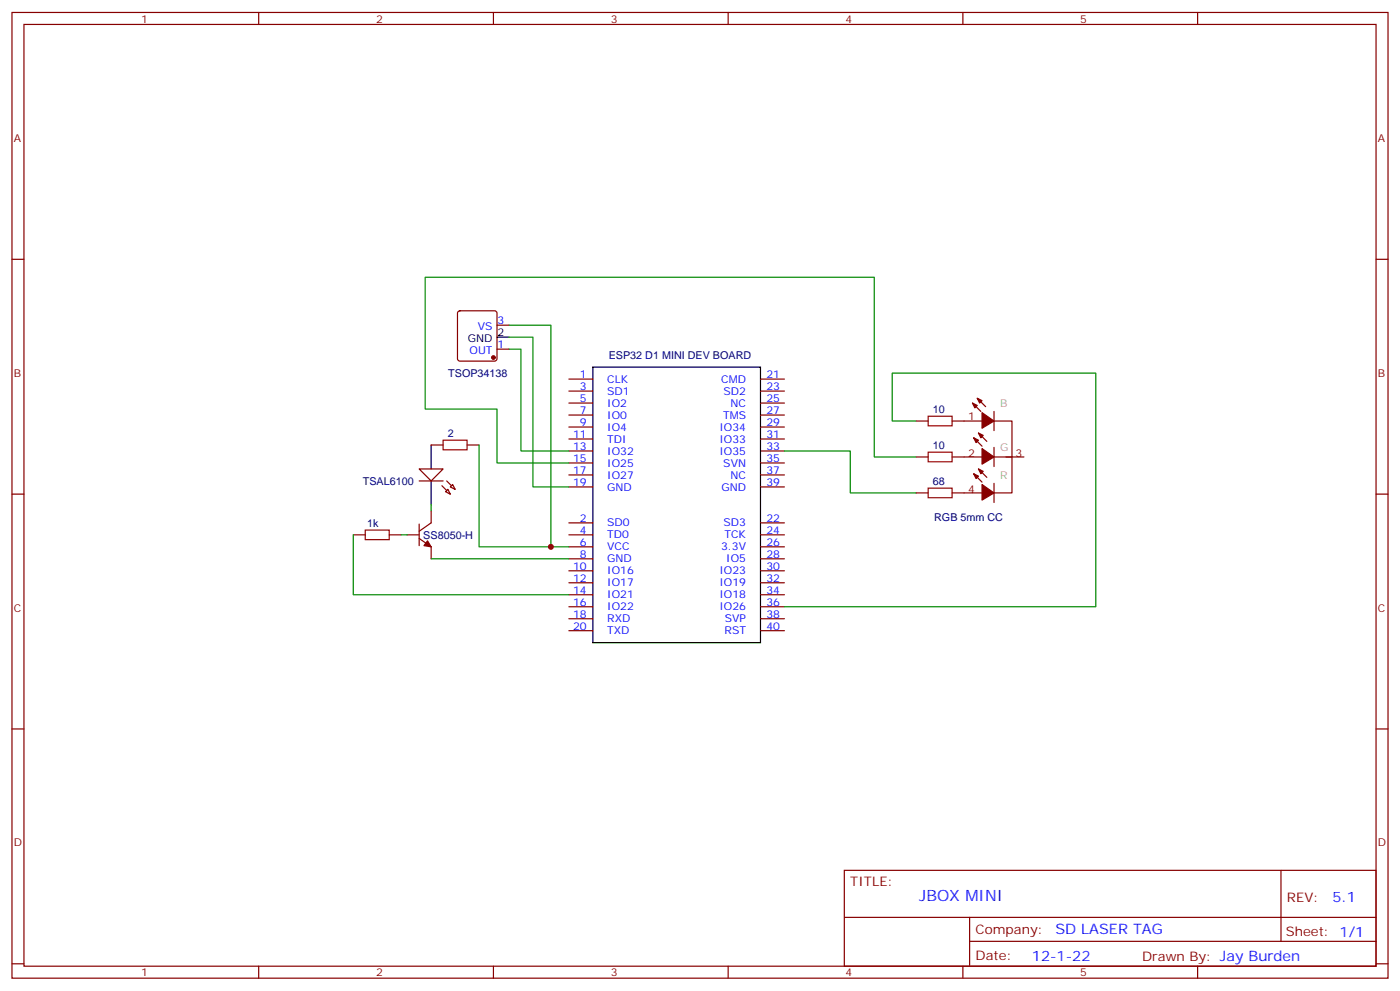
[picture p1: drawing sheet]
<svg xmlns="http://www.w3.org/2000/svg" width="412mm" height="292mm" viewBox="0 0 412 292" stroke-linecap="round" stroke-linejoin="round" font-family="sans-serif">
<g fill="none" stroke="#870000" stroke-width=".35">
<path d="M3.5 3.7h405.4v284.3h-405.4zM7.1 7.2h398.2v277.3h-398.2zM76.2 3.7v3.5M145.3 3.7v3.5M214.5 3.7v3.5M283.6 3.7v3.5M352.8 3.7v3.5M3.5 76.3h3.6M405.3 76.3h3.6M135 91.7l.5-.2h10.2l.5 .2 .2 .5v13.4l-.2 .5-.5 .2h-10.2l-.5-.2-.2-.5v-13.4zM146.4 95.7h3.5M146.4 102.8h3.5"/>
<path d="M167.6 111.6h7M167.6 115.1h7M167.6 118.7h7M224 111.6h7.1M224 115.1h7.1M224 118.7h7.1M123.5 138.1h7l-3.5 3.5zM167.6 122.2h7M167.6 125.7h7M167.6 129.3h7M167.6 132.8h7M167.6 136.3h7"/>
<path d="M167.6 139.8h7M224 122.2h7.1M224 125.7h7.1M224 129.3h7.1M224 132.8h7.1M224 136.3h7.1M224 139.8h7.1M3.5 145.5h3.6M123.5 141.6h7M130.2 143l2.4 2.5M131.6 141.6l2.5 2.5M167.6 154h7"/>
<path d="M167.6 157.5h7M167.6 143.4h7M224 154h7.1M224 157.5h7.1M224 143.4h7.1M405.3 145.5h3.6M167.6 161h7M167.6 168.1h7M167.6 171.6h7M167.6 175.1h7M167.6 178.6h7M167.6 164.5h7"/>
<path d="M224 161h7.1M224 168.1h7.1M224 171.6h7.1M224 175.1h7.1M224 178.6h7.1M224 164.5h7.1M167.6 182.2h7M167.6 185.7h7M224 182.2h7.1M224 185.7h7.1M3.5 214.6h3.6M405.3 214.6h3.6"/>
<path d="M248.7 256.3h156.6v28.2h-156.6zM377.3 256.3v20.9M248.7 270.1h156.5M285.6 277.2h119.6M285.6 270.1v14.1M3.5 283.8h3.6M76.2 284.5v3.5M145.3 284.5v3.5M214.5 284.5v3.5M283.6 284.5v3.5M352.8 284.5v3.5M405.3 283.8h3.6"/>
</g>
<path d="M146.4 99.3h3.5M174.6 108.1h49.4v81.1h-49.4zM127 131v7.1M127 141.6v7.1" fill="none" stroke="#000" stroke-width=".35"/>
<circle cx="145.3" cy="105.3" r=".53" fill="#870000" stroke="#870000" stroke-width=".35"/>
<g fill="#f0f0f0" stroke="#870000" stroke-width=".35">
<path d="M132.6 143.4l.7-.7 .8 1.4z"/>
<path d="M131.9 144.1l.7 1.4-1.4-.7z"/>
</g>
<g fill="none" stroke="#870000" stroke-width=".35">
<path d="M286.5 118.7l2.4 2.4M287.9 117.3l2.4 2.4M127 131h3.5M137.6 131h3.5M269.9 134.5h3.5M269.9 124h3.5M280.5 134.5h8.8M280.5 124h8.8M286.8 128.9l2.5 2.5M286.8 139.5l2.5 2.5M288.2 127.5l2.5 2.5M288.2 138.1l2.5 2.4"/>
<path d="M292.8 124h5.3v21.1h-5.3M292.8 134.5h8.8M292.8 121.1v5.7M292.8 131.7v5.7M104.1 157.5h3.5M114.7 157.5h3.5M119.9 157.5h3.6M123.5 158.5l3.5 2.5v3.5M123.5 154.3v6.4M127 150.4v3.6l-3.5 2.4M269.9 145.1h3.5M280.5 145.1h8.8"/>
<path d="M292.8 142.3v5.7"/>
</g>
<g fill="#870000" stroke="#870000" stroke-width=".35">
<path d="M125.9 159.2l1.1 1.8-2.1-.3z"/>
<path d="M286.5 118.7l1.4 .7-.7 .7z"/>
<path d="M287.9 117.3l1.4 .7-.7 .7z"/>
<path d="M289.3 121.5l3.5 2.5-3.5 2.1z"/>
<path d="M286.8 128.9l1.4 .7-.7 .7z"/>
<path d="M288.2 127.5l1.4 .7-.7 .7z"/>
<path d="M289.3 132.1l3.5 2.4-3.5 2.2z"/>
<path d="M286.8 139.5l1.4 .7-.7 .7z"/>
<path d="M288.2 138.1l1.4 .7-.7 .7z"/>
<path d="M289.3 142.7l3.5 2.4-3.5 2.1z"/>
</g>
<path d="M130.5 129.6h7.1v2.8h-7.1zM273.4 122.6h7.1v2.8h-7.1zM273.4 133.1h7.1v2.9h-7.1zM107.6 156.1h7.1v2.8h-7.1zM273.4 143.7h7.1v2.8h-7.1z" fill="none" stroke="#a10000" stroke-width=".35"/>
<path d="M149.9 99.3h7.1v44.1h10.6M149.9 95.7h12.4v65.3M149.9 102.8h3.6v30h14.1M141.1 131v30h26.5M231.1 132.8h19.4v12.3h19.4M269.9 134.5h-12.4v-52.9h-132.3v38.8h21.2v15.9h21.2M269.9 124h-7.1v-14.1h60v68.7h-91.7M104.1 157.5v17.6h63.5M118.2 157.5h1.7M127 148.7v1.7M127 164.5h40.6" fill="none" stroke="#008700" stroke-width=".35"/>
<circle cx="162.3" cy="161" r=".88" fill="#c00"/>
<text font-size="4.6" fill="#00f" x="270.8" y="265.3">JBOX MINI</text>
<g font-size="4.2" fill="#00f">
<text x="392.5" y="265.5">5.1</text>
<text x="310.9" y="275.1">SD LASER TAG</text>
<text x="304" y="282.9">12-1-22</text>
</g>
<g font-size="3.9" fill="#800">
<text x="250.5" y="260.8">TITLE:</text>
<text x="379.1" y="265.5">REV:</text>
<text x="287.4" y="275">Company:</text>
<text x="378.7" y="275.7">Sheet: 1/1</text>
<text x="287.4" y="282.7">Date:</text>
<text x="336.4" y="282.8">Drawn By: Jay Burden</text>
</g>
<g font-size="3.2" fill="#800">
<text x="41.6" y="6.7">1</text>
<text x="110.8" y="6.7">2</text>
<text x="179.9" y="6.7">3</text>
<text x="249.1" y="6.7">4</text>
<text x="318.2" y="6.7">5</text>
<text x="4.1" y="41.8">A</text>
<text x="405.9" y="41.8">A</text>
<text x="4.1" y="110.9">B</text>
<text x="405.9" y="110.9">B</text>
<text x="285.1" y="123.6">1</text>
<text x="285.1" y="134.5">2</text>
<text x="299.2" y="134.5">3</text>
<text x="285.1" y="145.1">4</text>
<text x="4.1" y="180.1">C</text>
<text x="405.9" y="180.1">C</text>
<text x="4.1" y="249.2">D</text>
<text x="405.9" y="249.2">D</text>
<text x="41.6" y="287.5">1</text>
<text x="110.8" y="287.5">2</text>
<text x="179.9" y="287.5">3</text>
<text x="249.1" y="287.5">4</text>
<text x="318.2" y="287.5">5</text>
</g>
<g font-size="3.2" fill="#00f">
<text x="146.6" y="95.4">3</text>
<text x="140.8" y="97.2">VS</text>
<text x="138.3" y="104.2">OUT</text>
<text x="146.6" y="102.4">1</text>
<text x="170.8" y="111.3">1</text>
<text x="178.9" y="112.7">CLK</text>
<text x="212.4" y="112.7">CMD</text>
<text x="225.8" y="111.3">21</text>
<text x="170.8" y="114.8">3</text>
<text x="170.8" y="118.3">5</text>
<text x="178.9" y="116.2">SD1</text>
<text x="178.9" y="119.7">IO2</text>
<text x="213.2" y="116.2">SD2</text>
<text x="215.2" y="119.7">NC</text>
<text x="225.8" y="114.8">23</text>
<text x="225.8" y="118.3">25</text>
<text x="170.8" y="121.8">7</text>
<text x="170.8" y="125.4">9</text>
<text x="178.9" y="123.3">IO0</text>
<text x="213" y="123.3">TMS</text>
<text x="225.8" y="121.8">27</text>
<text x="225.8" y="125.4">29</text>
<text x="168.8" y="128.9">11</text>
<text x="178.9" y="126.8">IO4</text>
<text x="178.9" y="130.3">TDI</text>
<text x="211.9" y="126.8">IO34</text>
<text x="211.9" y="130.3">IO33</text>
<text x="225.8" y="128.9">31</text>
<text x="168.8" y="132.4">13</text>
<text x="168.8" y="136">15</text>
<text x="178.9" y="133.8">IO32</text>
<text x="178.9" y="137.4">IO25</text>
<text x="211.9" y="133.8">IO35</text>
<text x="213.1" y="137.4">SVN</text>
<text x="225.8" y="132.4">33</text>
<text x="225.8" y="136">35</text>
<text x="168.8" y="139.5">17</text>
<text x="168.8" y="143">19</text>
<text x="178.9" y="140.9">IO27</text>
<text x="215.2" y="140.9">NC</text>
<text x="225.8" y="139.5">37</text>
<text x="225.8" y="143">39</text>
<text x="178.9" y="144.4">GND</text>
<text x="212.5" y="144.4">GND</text>
<text x="170.8" y="153.6">2</text>
<text x="178.9" y="155">SD0</text>
<text x="213.2" y="155">SD3</text>
<text x="225.8" y="153.6">22</text>
<text x="170.8" y="157.1">4</text>
<text x="170.8" y="160.7">6</text>
<text x="178.9" y="158.5">TD0</text>
<text x="213.4" y="158.5">TCK</text>
<text x="225.8" y="157.1">24</text>
<text x="225.8" y="160.7">26</text>
<text x="168.8" y="167.7">10</text>
<text x="170.8" y="164.2">8</text>
<text x="178.9" y="162.1">VCC</text>
<text x="178.9" y="165.6">GND</text>
<text x="212.4" y="162.1">3.3V</text>
<text x="213.9" y="165.6">IO5</text>
<text x="225.8" y="164.2">28</text>
<text x="225.8" y="167.7">30</text>
<text x="168.8" y="171.2">12</text>
<text x="178.9" y="169.1">IO16</text>
<text x="178.9" y="172.6">IO17</text>
<text x="211.9" y="169.1">IO23</text>
<text x="211.9" y="172.6">IO19</text>
<text x="225.8" y="171.2">32</text>
<text x="168.8" y="174.8">14</text>
<text x="168.8" y="178.3">16</text>
<text x="178.9" y="176.2">IO21</text>
<text x="178.9" y="179.7">IO22</text>
<text x="211.9" y="176.2">IO18</text>
<text x="211.9" y="179.7">IO26</text>
<text x="225.8" y="174.8">34</text>
<text x="225.8" y="178.3">36</text>
<text x="168.8" y="181.8">18</text>
<text x="168.8" y="185.3">20</text>
<text x="178.9" y="183.2">RXD</text>
<text x="213.5" y="183.2">SVP</text>
<text x="225.8" y="181.8">38</text>
<text x="225.8" y="185.3">40</text>
<text x="178.9" y="186.8">TXD</text>
<text x="213.4" y="186.8">RST</text>
</g>
<g font-size="3.2">
<text x="137.8" y="100.7">GND</text>
<text x="146.6" y="98.9">2</text>
</g>
<g font-size="3.2" fill="#000080">
<text x="179.3" y="105.7">ESP32 D1 MINI DEV BOARD</text>
<text x="132.1" y="111">TSOP34138</text>
<text x="274.8" y="121.5">10</text>
<text x="132" y="128.6">2</text>
<text x="274.8" y="132.1">10</text>
<text x="106.9" y="142.8">TSAL6100</text>
<text x="274.8" y="142.7">68</text>
<text x="108.2" y="155.1">1k</text>
<text x="275.2" y="153.3">RGB 5mm CC</text>
<text x="124.7" y="158.6">SS8050-H</text>
</g>
<g font-size="3.2" fill="#999">
<text x="294.6" y="120">B</text>
<text x="294.6" y="132.8">G</text>
<text x="294.6" y="141.1">R</text>
</g>
</svg>
